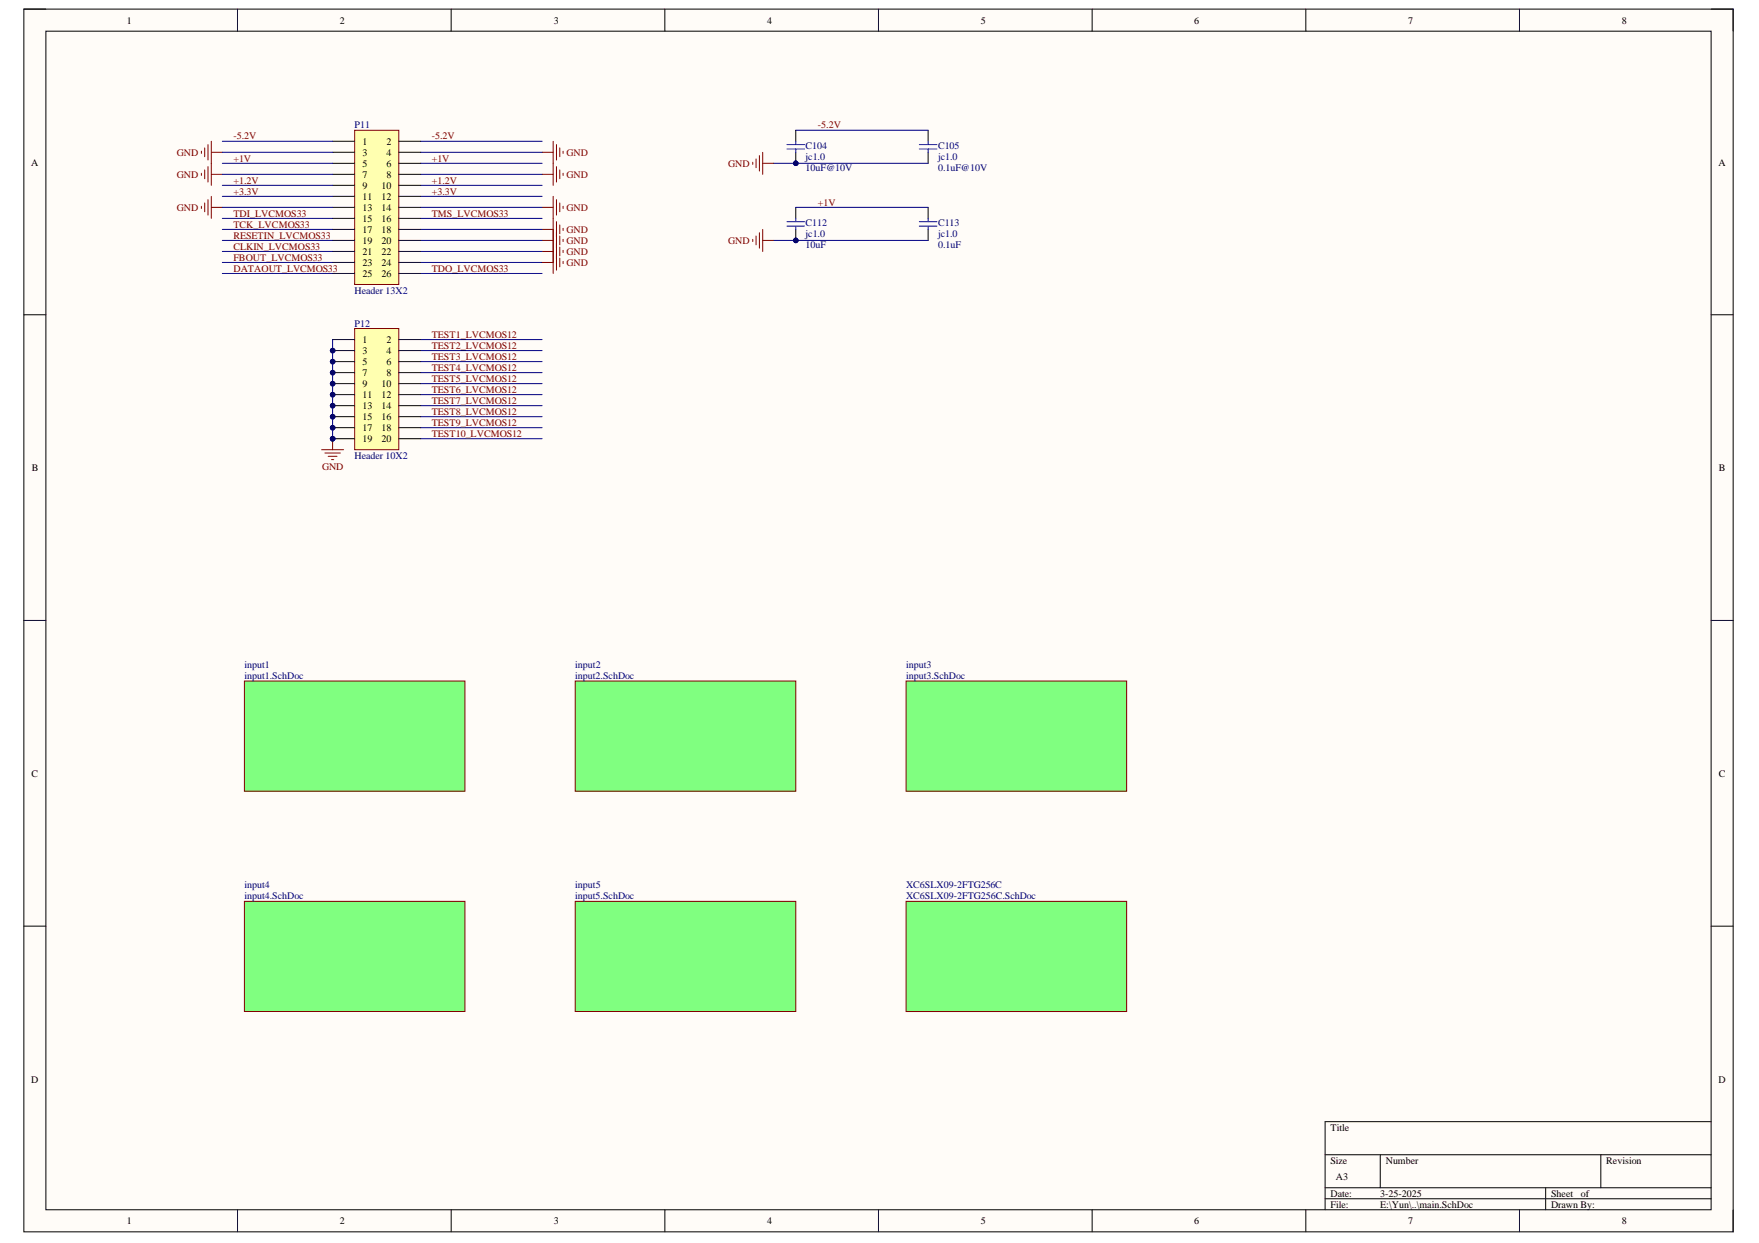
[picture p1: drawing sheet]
# Altium schematic sheet main.SchDoc
size A3

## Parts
C104  jc1.0  value 10uF@10V  [0805]
C105  jc1.0  value 0.1uF@10V  [0805]
C112  jc1.0  value 10uF  [0805]
C113  jc1.0  value 0.1uF  [0805]
P11  Header 13X2  [HDR2X13]
P12  Header 10X2  [HDR2X10]

## Sub-sheets
input1 = input1.SchDoc: no entries
input2 = input2.SchDoc: no entries
input3 = input3.SchDoc: no entries
input4 = input4.SchDoc: no entries
input5 = input5.SchDoc: no entries
XC6SLX09-2FTG256C = XC6SLX09-2FTG256C.SchDoc: no entries

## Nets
GND: C104.1 C105.1 C112.1 C113.1 P11.3 P11.4 P11.7 P11.8 P11.13 P11.14 P11.18 P11.20 P11.22 P11.24 P12.1 P12.3 P12.5 P12.7 P12.9 P12.11 P12.13 P12.15 P12.17 P12.19
+1.2V: P11.9 P11.10
+1V: C112.2 C113.2 P11.5 P11.6
+3.3V: P11.11 P11.12
-5.2V: C104.2 C105.2 P11.1 P11.2
CLKIN_LVCMOS33: P11.21
DATAOUT_LVCMOS33: P11.25
FBOUT_LVCMOS33: P11.23
RESETIN_LVCMOS33: P11.19
TCK_LVCMOS33: P11.17
TDI_LVCMOS33: P11.15
TDO_LVCMOS33: P11.26
TEST1_LVCMOS12: P12.2
TEST2_LVCMOS12: P12.4
TEST3_LVCMOS12: P12.6
TEST4_LVCMOS12: P12.8
TEST5_LVCMOS12: P12.10
TEST6_LVCMOS12: P12.12
TEST7_LVCMOS12: P12.14
TEST8_LVCMOS12: P12.16
TEST9_LVCMOS12: P12.18
TEST10_LVCMOS12: P12.20
TMS_LVCMOS33: P11.16
